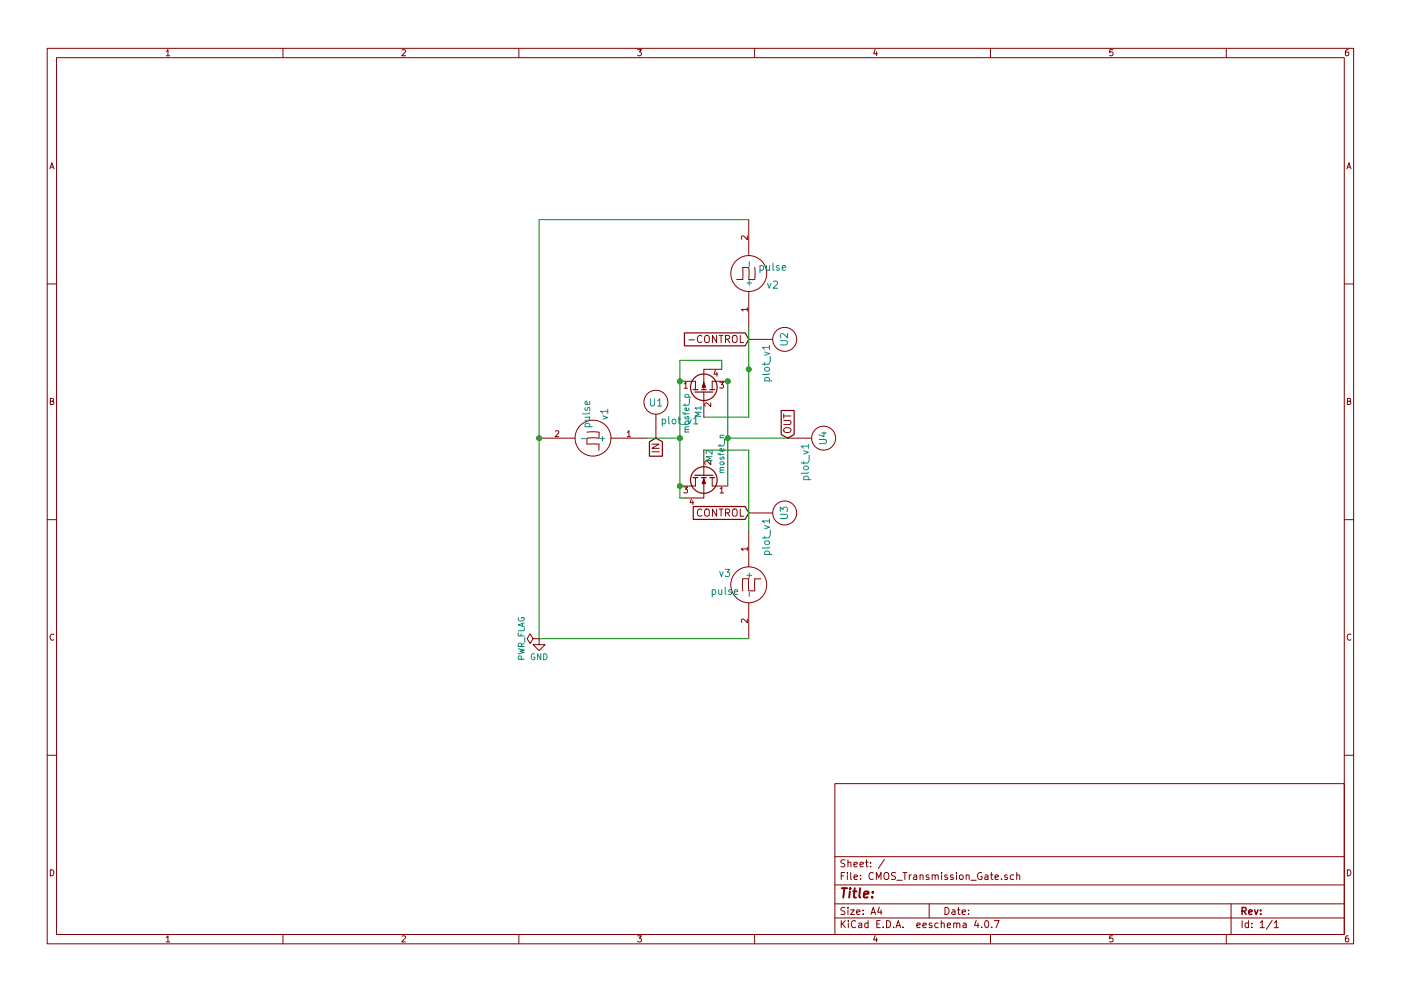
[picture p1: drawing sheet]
EESchema Schematic File Version 2
LIBS:adc-dac
LIBS:memory
LIBS:xilinx
LIBS:microcontrollers
LIBS:dsp
LIBS:microchip
LIBS:analog_switches
LIBS:motorola
LIBS:texas
LIBS:intel
LIBS:audio
LIBS:interface
LIBS:digital-audio
LIBS:philips
LIBS:display
LIBS:cypress
LIBS:siliconi
LIBS:opto
LIBS:atmel
LIBS:contrib
LIBS:power
LIBS:eSim_Plot
LIBS:transistors
LIBS:conn
LIBS:eSim_User
LIBS:regul
LIBS:74xx
LIBS:cmos4000
LIBS:eSim_Analog
LIBS:eSim_Devices
LIBS:eSim_Digital
LIBS:eSim_Hybrid
LIBS:eSim_Miscellaneous
LIBS:eSim_Power
LIBS:eSim_Sources
LIBS:eSim_Subckt
LIBS:CMOS_Transmission_Gate-cache
EELAYER 25 0
EELAYER END
$Descr A4 11693 8268
encoding utf-8
Sheet 1 1
Title ""
Date ""
Rev ""
Comp ""
Comment1 ""
Comment2 ""
Comment3 ""
Comment4 ""
$EndDescr
$Comp
L mosfet_p M1
U 1 1
P 5875 3325
F 0 "M1" H 5825 3375 50  0000 R CNN
F 1 "mosfet_p" H 5925 3475 50  0000 R CNN
F 2 "" H 6125 3425 29  0001 C CNN
F 3 "" H 5925 3325 60  0000 C CNN
	1    5875 3325
	0    -1   -1   0   
$EndComp
$Comp
L mosfet_n M2
U 1 1
P 6075 3850
F 0 "M2" H 6075 3700 50  0000 R CNN
F 1 "mosfet_n" H 6175 3800 50  0000 R CNN
F 2 "" H 6375 3550 29  0001 C CNN
F 3 "" H 6175 3650 60  0000 C CNN
	1    6075 3850
	0    1    1    0   
$EndComp
$Comp
L pulse v2
U 1 1
P 6250 2275
F 0 "v2" H 6050 2375 60  0000 C CNN
F 1 "pulse" H 6050 2225 60  0000 C CNN
F 2 "" H 5950 2275 60  0000 C CNN
F 3 "" H 6250 2275 60  0000 C CNN
	1    6250 2275
	-1   0    0    1   
$EndComp
$Comp
L pulse v1
U 1 1
P 4950 3650
F 0 "v1" H 4750 3750 60  0000 C CNN
F 1 "pulse" H 4750 3600 60  0000 C CNN
F 2 "" H 4650 3650 60  0000 C CNN
F 3 "" H 4950 3650 60  0000 C CNN
	1    4950 3650
	0    1    1    0   
$EndComp
$Comp
L pulse v3
U 1 1
P 6250 4875
F 0 "v3" H 6050 4975 60  0000 C CNN
F 1 "pulse" H 6050 4825 60  0000 C CNN
F 2 "" H 5950 4875 60  0000 C CNN
F 3 "" H 6250 4875 60  0000 C CNN
	1    6250 4875
	1    0    0    -1  
$EndComp
$Comp
L GND #PWR01
U 1 1
P 4500 5325
F 0 "#PWR01" H 4500 5075 50  0001 C CNN
F 1 "GND" H 4500 5175 50  0000 C CNN
F 2 "" H 4500 5325 50  0001 C CNN
F 3 "" H 4500 5325 50  0001 C CNN
	1    4500 5325
	1    0    0    -1  
$EndComp
$Comp
L PWR_FLAG #FLG02
U 1 1
P 4500 5325
F 0 "#FLG02" H 4500 5400 50  0001 C CNN
F 1 "PWR_FLAG" H 4500 5475 50  0000 C CNN
F 2 "" H 4500 5325 50  0001 C CNN
F 3 "" H 4500 5325 50  0001 C CNN
	1    4500 5325
	0    -1   -1   0   
$EndComp
$Comp
L plot_v1 U1
U 1 1
P 5475 3850
F 0 "U1" H 5475 4350 60  0000 C CNN
F 1 "plot_v1" H 5675 4200 60  0000 C CNN
F 2 "" H 5475 3850 60  0001 C CNN
F 3 "" H 5475 3850 60  0000 C CNN
	1    5475 3850
	1    0    0    -1  
$EndComp
$Comp
L plot_v1 U2
U 1 1
P 6050 2825
F 0 "U2" H 6050 3325 60  0000 C CNN
F 1 "plot_v1" H 6250 3175 60  0000 C CNN
F 2 "" H 6050 2825 60  0001 C CNN
F 3 "" H 6050 2825 60  0000 C CNN
	1    6050 2825
	0    1    1    0   
$EndComp
$Comp
L plot_v1 U3
U 1 1
P 6050 4275
F 0 "U3" H 6050 4775 60  0000 C CNN
F 1 "plot_v1" H 6250 4625 60  0000 C CNN
F 2 "" H 6050 4275 60  0001 C CNN
F 3 "" H 6050 4275 60  0000 C CNN
	1    6050 4275
	0    1    1    0   
$EndComp
Text GLabel 6250 2825 0    60   Input ~ 0
-CONTROL
Text GLabel 5475 3650 3    60   Input ~ 0
IN
Text GLabel 6250 4275 0    60   Input ~ 0
CONTROL
$Comp
L plot_v1 U4
U 1 1
P 6375 3650
F 0 "U4" H 6375 4150 60  0000 C CNN
F 1 "plot_v1" H 6575 4000 60  0000 C CNN
F 2 "" H 6375 3650 60  0000 C CNN
F 3 "" H 6375 3650 60  0000 C CNN
	1    6375 3650
	0    1    1    0   
$EndComp
Text GLabel 6575 3650 1    60   Input ~ 0
OUT
Connection ~ 5675 4050
Wire Wire Line
	6250 2725 6250 3475
Wire Wire Line
	6250 3750 6250 4425
Wire Wire Line
	5675 3650 5400 3650
Connection ~ 5675 3650
Wire Wire Line
	4500 1825 6250 1825
Wire Wire Line
	4500 1825 4500 5325
Wire Wire Line
	4500 5325 6250 5325
Connection ~ 4500 3650
Wire Wire Line
	6075 3175 6075 4050
Connection ~ 6075 3650
Connection ~ 6075 3175
Wire Wire Line
	5675 3000 5675 4150
Wire Wire Line
	6575 3650 6075 3650
Wire Wire Line
	6250 3475 5875 3475
Wire Wire Line
	5675 4150 5725 4150
Wire Wire Line
	5875 3750 6250 3750
Wire Wire Line
	6025 3075 6025 3000
Wire Wire Line
	6025 3000 5675 3000
Connection ~ 5675 3175
$EndSCHEMATC
